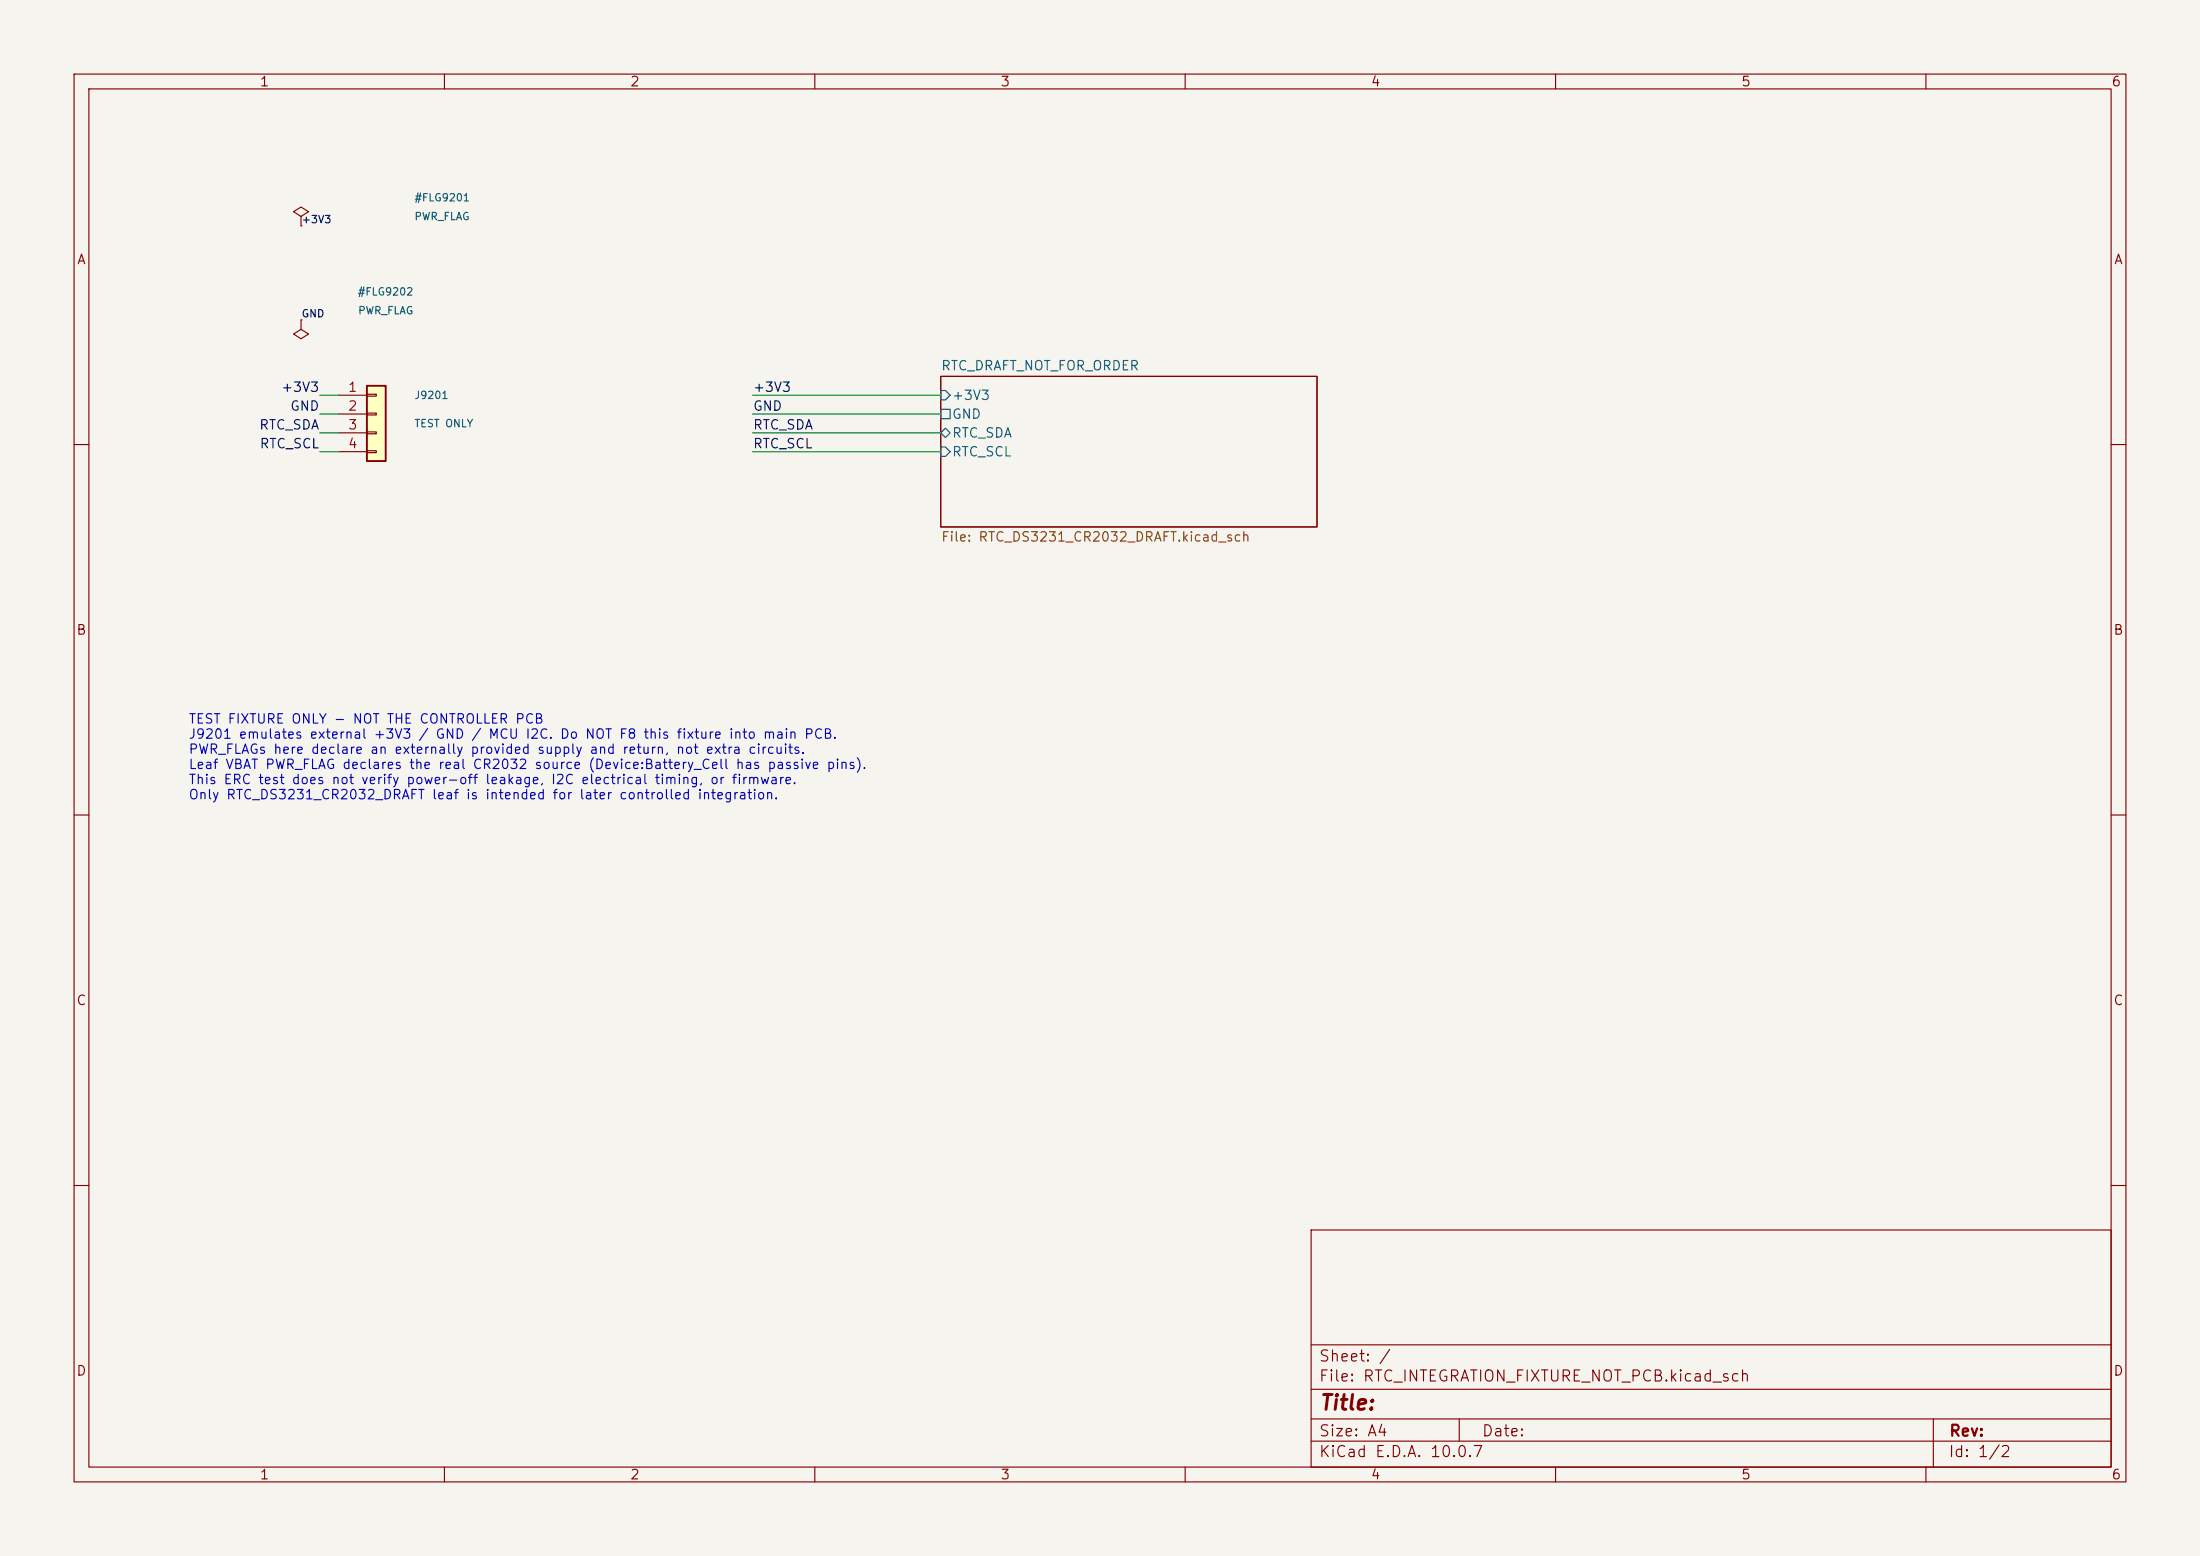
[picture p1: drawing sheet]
(kicad_sch
 (version 20250114)
 (generator "eeschema")
 (generator_version "9.0")
 (paper "A4")
 (lib_symbols
  (symbol "power:PWR_FLAG"
  (power global)
  (pin_numbers (hide yes))
  (pin_names
   (offset 0) (hide yes))
  (exclude_from_sim no)
  (in_bom yes)
  (on_board yes)
  (in_pos_files yes)
  (duplicate_pin_numbers_are_jumpers no)
  (property "Reference" "#FLG" (at 0 1.905 0) (show_name no) (do_not_autoplace no) (hide yes) (effects (font (size 1.27 1.27))))
  (property "Value" "PWR_FLAG" (at 0 3.81 0) (show_name no) (do_not_autoplace no) (effects (font (size 1.27 1.27))))
  (property "Footprint" "" (at 0 0 0) (show_name no) (do_not_autoplace no) (hide yes) (effects (font (size 1.27 1.27))))
  (property "Datasheet" "" (at 0 0 0) (show_name no) (do_not_autoplace no) (hide yes) (effects (font (size 1.27 1.27))))
  (property "Description" "Special symbol for telling ERC where power comes from" (at 0 0 0) (show_name no) (do_not_autoplace no) (hide yes) (effects (font (size 1.27 1.27))))
  (symbol "PWR_FLAG_0_0"
   (pin power_out line (at 0 0 90) (length 0) (name "" (effects (font (size 1.27 1.27)))) (number "1" (effects (font (size 1.27 1.27))))))
  (symbol "PWR_FLAG_0_1"
   (polyline (pts (xy 0 0) (xy 0 1.27) (xy -1.016 1.905) (xy 0 2.54) (xy 1.016 1.905) (xy 0 1.27)) (stroke (width 0) (type default)) (fill (type none))))
  (embedded_fonts no))
  (symbol "Connector_Generic:Conn_01x04"
  (pin_names
   (offset 1.016) (hide yes))
  (exclude_from_sim no)
  (in_bom yes)
  (on_board yes)
  (in_pos_files yes)
  (duplicate_pin_numbers_are_jumpers no)
  (property "Reference" "J" (at 0 5.08 0) (show_name no) (do_not_autoplace no) (effects (font (size 1.27 1.27))))
  (property "Value" "Conn_01x04" (at 0 -7.62 0) (show_name no) (do_not_autoplace no) (effects (font (size 1.27 1.27))))
  (property "Footprint" "" (at 0 0 0) (show_name no) (do_not_autoplace no) (hide yes) (effects (font (size 1.27 1.27))))
  (property "Datasheet" "" (at 0 0 0) (show_name no) (do_not_autoplace no) (hide yes) (effects (font (size 1.27 1.27))))
  (property "Description" "Generic connector, single row, 01x04, script generated (kicad-library-utils/schlib/autogen/connector/)" (at 0 0 0) (show_name no) (do_not_autoplace no) (hide yes) (effects (font (size 1.27 1.27))))
  (symbol "Conn_01x04_1_1"
   (rectangle (start -1.27 3.81) (end 1.27 -6.35) (stroke (width 0.254) (type default)) (fill (type background)))
   (rectangle (start -1.27 2.667) (end 0 2.413) (stroke (width 0.1524) (type default)) (fill (type none)))
   (rectangle (start -1.27 0.127) (end 0 -0.127) (stroke (width 0.1524) (type default)) (fill (type none)))
   (rectangle (start -1.27 -2.413) (end 0 -2.667) (stroke (width 0.1524) (type default)) (fill (type none)))
   (rectangle (start -1.27 -4.953) (end 0 -5.207) (stroke (width 0.1524) (type default)) (fill (type none)))
   (pin passive line (at -5.08 2.54 0) (length 3.81) (name "Pin_1" (effects (font (size 1.27 1.27)))) (number "1" (effects (font (size 1.27 1.27)))))
   (pin passive line (at -5.08 0 0) (length 3.81) (name "Pin_2" (effects (font (size 1.27 1.27)))) (number "2" (effects (font (size 1.27 1.27)))))
   (pin passive line (at -5.08 -2.54 0) (length 3.81) (name "Pin_3" (effects (font (size 1.27 1.27)))) (number "3" (effects (font (size 1.27 1.27)))))
   (pin passive line (at -5.08 -5.08 0) (length 3.81) (name "Pin_4" (effects (font (size 1.27 1.27)))) (number "4" (effects (font (size 1.27 1.27))))))
  (embedded_fonts no)))
 (sheet
  (at 127.0 50.8)
  (size 50.8 20.32)
  (exclude_from_sim no)
  (in_bom yes)
  (on_board yes)
  (dnp no)
  (fields_autoplaced yes)
  (stroke (width 0.1524) (type solid))
  (fill (color 0 0 0 0.0000))
  (property "Sheetname" "RTC_DRAFT_NOT_FOR_ORDER" (at 127.0 50.0884 0) (effects (font (size 1.27 1.27)) (justify left bottom)))
  (property "Sheetfile" "RTC_DS3231_CR2032_DRAFT.kicad_sch" (at 127.0 71.7046 0) (effects (font (size 1.27 1.27)) (justify left top)))
  (pin "+3V3" input (at 127.0 53.34 180) (effects (font (size 1.27 1.27)) (justify left)))
  (pin "GND" passive (at 127.0 55.88 180) (effects (font (size 1.27 1.27)) (justify left)))
  (pin "RTC_SDA" bidirectional (at 127.0 58.42 180) (effects (font (size 1.27 1.27)) (justify left)))
  (pin "RTC_SCL" input (at 127.0 60.96 180) (effects (font (size 1.27 1.27)) (justify left)))
  (instances (project "RTC_INTEGRATION_FIXTURE_NOT_PCB" (path ""
    (page "2")))))
 (symbol_instances
  (path "" (reference "U9201") (unit 1)
   (value "DS3231SN+")
   (footprint "Package_SO:SOIC-16W_7.5x10.3mm_P1.27mm"))
  (path "" (reference "C9201") (unit 1)
   (value "100nF 16V X7R")
   (footprint "Capacitor_SMD:C_0805_2012Metric"))
  (path "" (reference "C9202") (unit 1)
   (value "100nF 16V X7R low leakage")
   (footprint "Capacitor_SMD:C_0805_2012Metric"))
  (path "" (reference "BT9201") (unit 1)
   (value "CR2032 HOLDER KEYSTONE 1060")
   (footprint "Battery:BatteryHolder_Keystone_1060_1x2032"))
  (path "" (reference "R9201") (unit 1)
   (value "4.7k 1%")
   (footprint "Resistor_SMD:R_0805_2012Metric"))
  (path "" (reference "R9202") (unit 1)
   (value "4.7k 1%")
   (footprint "Resistor_SMD:R_0805_2012Metric"))
  (path "" (reference "#FLG9201") (unit 1)
   (value "PWR_FLAG")
   (footprint ""))
  (path "" (reference "#FLG9202") (unit 1)
   (value "PWR_FLAG")
   (footprint ""))
  (path "" (reference "#FLG9203") (unit 1)
   (value "PWR_FLAG")
   (footprint ""))
  (path "" (reference "J9201") (unit 1)
   (value "FIXTURE_ONLY_3V3_GND_SDA_SCL")
   (footprint "")))
 (symbol
 (lib_name "power:PWR_FLAG")
 (lib_id "power:PWR_FLAG")
 (at 40.64 30.48 0)
 (unit 1)
 (exclude_from_sim no)
 (in_bom yes)
 (on_board yes)
 (dnp no)
 (property "Reference" "#FLG9201"
  (at 55.88 26.67 0)
  (effects (font (size 1 1)) (justify left)))
 (property "Value" "PWR_FLAG"
  (at 55.88 29.21 0)
  (effects (font (size 1 1)) (justify left)))
 (property "Footprint" ""
  (at 76.2 53.34 0)
  (effects (font (size 1.27 1.27)) (hide yes)))
 (property "Datasheet" "~"
  (at 76.2 53.34 0)
  (effects (font (size 1.27 1.27)) (hide yes)))
 (pin "1")
 (instances
  (project "RTC_INTEGRATION_FIXTURE_NOT_PCB" (path "" (reference "#FLG9201") (unit 1)))))
 (symbol
 (lib_name "power:PWR_FLAG")
 (lib_id "power:PWR_FLAG")
 (at 40.64 43.18 180)
 (unit 1)
 (exclude_from_sim no)
 (in_bom yes)
 (on_board yes)
 (dnp no)
 (property "Reference" "#FLG9202"
  (at 55.88 39.37 0)
  (effects (font (size 1 1)) (justify left)))
 (property "Value" "PWR_FLAG"
  (at 55.88 41.91 0)
  (effects (font (size 1 1)) (justify left)))
 (property "Footprint" ""
  (at 76.2 55.88 0)
  (effects (font (size 1.27 1.27)) (hide yes)))
 (property "Datasheet" "~"
  (at 76.2 55.88 0)
  (effects (font (size 1.27 1.27)) (hide yes)))
 (pin "1")
 (instances
  (project "RTC_INTEGRATION_FIXTURE_NOT_PCB" (path "" (reference "#FLG9202") (unit 1)))))
 (symbol
 (lib_name "Connector_Generic:Conn_01x04")
 (lib_id "Connector_Generic:Conn_01x04")
 (at 50.8 55.88 0)
 (unit 1)
 (exclude_from_sim no)
 (in_bom yes)
 (on_board yes)
 (dnp no)
 (property "Reference" "J9201"
  (at 55.88 53.34 0)
  (effects (font (size 1 1)) (justify left)))
 (property "Value" "TEST ONLY"
  (at 55.88 57.15 0)
  (effects (font (size 1 1)) (justify left)))
 (property "Footprint" ""
  (at 50.8 55.88 0)
  (effects (font (size 1.27 1.27)) (hide yes)))
 (property "Datasheet" "~"
  (at 50.8 55.88 0)
  (effects (font (size 1.27 1.27)) (hide yes)))
 (pin "1")
 (pin "2")
 (pin "3")
 (pin "4")
 (instances
  (project "RTC_INTEGRATION_FIXTURE_NOT_PCB" (path "" (reference "J9201") (unit 1)))))
 (label "+3V3"
  (at 101.6 53.34 0)
  (effects (font (size 1.27 1.27)) (justify left bottom)))
 (label "GND"
  (at 101.6 55.88 0)
  (effects (font (size 1.27 1.27)) (justify left bottom)))
 (label "RTC_SDA"
  (at 101.6 58.42 0)
  (effects (font (size 1.27 1.27)) (justify left bottom)))
 (label "RTC_SCL"
  (at 101.6 60.96 0)
  (effects (font (size 1.27 1.27)) (justify left bottom)))
 (label "+3V3"
  (at 43.18 53.34 180)
  (effects (font (size 1.27 1.27)) (justify right bottom)))
 (label "GND"
  (at 43.18 55.88 180)
  (effects (font (size 1.27 1.27)) (justify right bottom)))
 (label "RTC_SDA"
  (at 43.18 58.42 180)
  (effects (font (size 1.27 1.27)) (justify right bottom)))
 (label "RTC_SCL"
  (at 43.18 60.96 180)
  (effects (font (size 1.27 1.27)) (justify right bottom)))
 (wire
 (pts
  (xy 45.72 53.34) (xy 43.18 53.34))
 (stroke
  (width 0)
  (type default)))
 (wire
 (pts
  (xy 45.72 55.88) (xy 43.18 55.88))
 (stroke
  (width 0)
  (type default)))
 (wire
 (pts
  (xy 45.72 58.42) (xy 43.18 58.42))
 (stroke
  (width 0)
  (type default)))
 (wire
 (pts
  (xy 45.72 60.96) (xy 43.18 60.96))
 (stroke
  (width 0)
  (type default)))
 (text "TEST FIXTURE ONLY - NOT THE CONTROLLER PCB\nJ9201 emulates external +3V3 / GND / MCU I2C. Do NOT F8 this fixture into main PCB.\nPWR_FLAGs here declare an externally provided supply and return, not extra circuits.\nLeaf VBAT PWR_FLAG declares the real CR2032 source (Device:Battery_Cell has passive pins).\nThis ERC test does not verify power-off leakage, I2C electrical timing, or firmware.\nOnly RTC_DS3231_CR2032_DRAFT leaf is intended for later controlled integration."
 (at 25.4 96.52 0)
 (effects
  (font (size 1.27 1.27)) (justify left top)))
 (sheet_instances
  (path ""
   (page "1")))
 (embedded_fonts no)
(wire (pts (xy 101.6 53.34) (xy 127 53.34)) (stroke (width 0) (type default)))
(wire (pts (xy 101.6 55.88) (xy 127 55.88)) (stroke (width 0) (type default)))
(wire (pts (xy 101.6 58.42) (xy 127 58.42)) (stroke (width 0) (type default)))
(wire (pts (xy 101.6 60.96) (xy 127 60.96)) (stroke (width 0) (type default)))
(label "+3V3" (at 40.64 30.48 0) (effects (font (size 1 1)) (justify left bottom)))
(label "GND" (at 40.64 43.18 0) (effects (font (size 1 1)) (justify left bottom))))
